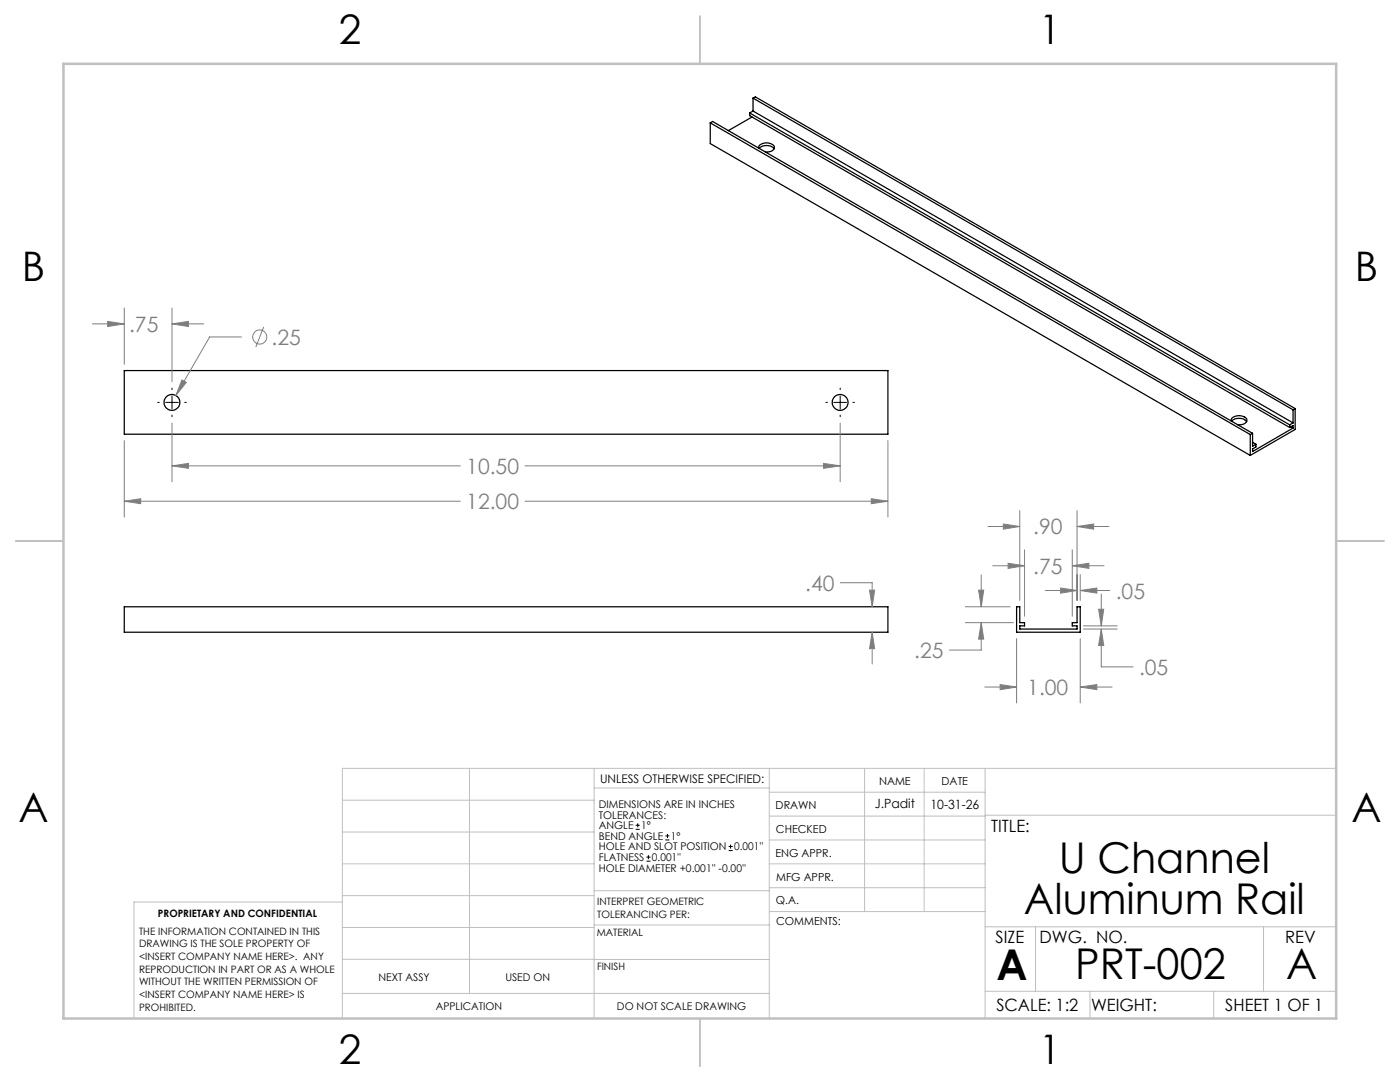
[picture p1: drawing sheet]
<svg xmlns="http://www.w3.org/2000/svg" width="279mm" height="216mm" viewBox="0 0 279 216" stroke-linecap="round" stroke-linejoin="round" font-family="sans-serif">
<g fill="none" stroke="#000" stroke-width=".25">
<path d="M150.3 19.6v2.6M150.3 19.6l107.8 62.2M150.3 19.6l.4-.3 107.8 62.2M141.7 24.5v4.1l107.8 62.3M141.7 24.5l107.8 62.2M141.7 24.5l.5-.3 107.8 62.3M149.6 22.5l107.8 62.3M149.6 22.5v.6l107.8 62.2M150.1 23.4l-4.8 2.7M150.3 22.2l107.8 62.2M150.3 22.2l-.7 .3M151.4 29.6a1.45 1.45 0 0 1 2-1.1l.4 .1a.79 .79 0 0 1 .8 .8 .79 .79 0 0 1-.8 .8l-1 .1"/>
<path d="M151.5 29.6a2.13 2.13 0 0 1 3 .1M24.8 73.9h152.4v12.7h-152.4zM245.7 84a1.01 1.01 0 0 1 1.2-1l1.2 .1a.79 .79 0 0 1 .7 .8 .79 .79 0 0 1-.7 .8l-1 .1M245.8 84a2.13 2.13 0 0 1 3 .1M249.5 86.7v4.2M250 86.5l-.5 .2M250 86.5v2.5l.6-.3M250 88.3l.6 .4M257.4 85.3l.7-.4v.5M257.4 84.8v.5M257.6 85.2l.5 .2M258.1 85.4l-8.1 4.7v-.5l.6-.4v-.5"/>
<path d="M258.1 84.4l-.7 .4M258.1 81.8v2.6M258.5 81.5l-.4 .3M258.5 81.5v4.2l-9 5.2M24.8 121.1h152.4v5.1h-152.4zM202.9 121.1h.6v3.1h1v.7h-1v.6h11.4v-.6h-.9v-.7h.9v-3.1h.7v5.1h-12.7z"/>
<circle cx="34.3" cy="80.3" r="1.59"/>
<circle cx="167.7" cy="80.3" r="1.58"/>
</g>
<g fill="none" stroke="#808080" stroke-width=".2">
<path d="M18.5 64.6h6.3M21.5 64.1l3.3 .5-3.3 .6zM24.8 61.5v11.2M34.3 64.6l3.3-.5v1.1zM34.3 61.5v14.7M34.3 64.6h6.4M36.3 75.8l.9 .5-2.1 2.6zM48.2 67.2h-6.4l-6.7 11.7M52.6 65.2l-1.6 4.1M24.8 87.9v15.3M34.3 93l3.3-.5v1zM34.3 84.4v11.7"/>
<path d="M34.3 93h57.6M104.8 93h62.9M164.4 92.5l3.3 .5-3.3 .5zM167.7 84.4v11.7M173.9 99.5l3.3 .5-3.3 .5zM177.2 87.9v15.3M24.8 100l3.3-.5v1zM24.8 100h67.1M104.8 100h72.4M167.7 116.3h6.4v4.8M173.5 117.8h1.1l-.5 3.3zM195.3 117.8h1l-.5 3.3z"/>
<path d="M195.8 114.7v6.4M197.2 105.1h6.3M198.1 112.9h6.4M200.2 104.6l3.3 .5-3.3 .5zM201.2 112.4l3.3 .5-3.3 .5zM203.5 101.9v17.9M204.5 109.7v13.3M208.6 117.8h6.3M211.7 117.3l3.2 .5-3.2 .6zM214 112.9l3.3-.5v1zM214 109.7v13.3M214 112.9h6.3"/>
<path d="M214.9 105.1l3.4-.5v1zM214.9 101.9v17.9M214.9 105.1h6.4M215.6 117.8l3.3-.5v1.1zM215.6 114.7v5.1M215.6 117.8h5.9M219.8 118.5v6.4M174.1 126.2l.5 3.2h-1.1zM174.1 126.2v6.3M192.7 124.2h9.5M192.7 121.1h8.9M195.8 124.2l.5 3.3h-1z"/>
<path d="M195.8 124.2v5.5h-6.3M196.5 137.1h6.4M199.6 136.6l3.3 .5-3.3 .5zM202.9 127.4v12.9M215.6 137.1l3.3-.5v1zM215.6 127.4v12.9M215.6 137.1h6.3M216.2 124.9h6.8M216.2 125.5h6.8M219.3 121.6h1l-.5 3.3zM219.8 125.5l.5 3.3h-1zM219.8 125.5v7.6h6.3"/>
<circle cx="51.8" cy="67.2" r="1.4"/>
</g>
<g fill="none" stroke="#000" stroke-width=".2">
<path d="M34.3 77.4v.4M34.3 79v2.6M167.7 77.4v.4M167.7 79v2.6M31.5 80.3h.3M33.1 80.3h2.5M34.3 82.8v.3M36.9 80.3h.3M164.8 80.3h.3M166.4 80.3h2.5M167.7 82.8v.3M170.2 80.3h.3"/>
<path d="M126.9 165.5h.8M126.9 164.7h.8M127.3 164.3v.8M129 171.8h.8M129 171h.8M129.4 170.6v.8M132.8 167.6h.8M132.8 166.8h.8M133.2 166.4v.8M145.4 169.7h.8M145.4 168.9h.8M145.8 168.5v.8"/>
</g>
<g fill="none" stroke="#c0c0c0" stroke-width=".2">
<path d="M68.3 159.7h50.3M93.7 153.3v44.9M118.6 153.3v49.9M118.6 157.2h34.9M153.5 153.3v49.9M153.5 158.1h43.1M172.5 153.3v28.6M184.4 153.3v28.6M196.6 153.3v49.9M266.7 153.3h-198.4v49.9M68.3 178.7h50.3M68.3 172.4h50.3"/>
<path d="M68.3 166h50.3M68.3 180h-41.6v23.2M118.6 177.7h35M153.5 167.6h43.1M153.5 162.8h43.1M153.5 172.4h43.1M153.5 177.1h43.1M196.6 162.7h70.1M68.3 198.2h85.2M68.3 191.4l85.2 .1M68.3 185.1h50.3M118.6 184.6h35"/>
<path d="M153.6 181.9h43M196.6 197.8h70.1M196.6 184.9h70.1M206.7 184.9v12.9M217.5 197.8v5.4M242.2 197.8v5.4M252.2 184.9v12.9"/>
</g>
<path d="M139.7 3.2v9.5M3.1 107.9h9.6M266.7 107.9h9.5M139.7 203.2v9.6" fill="none" stroke="#c0c0c0" stroke-width=".25"/>
<path d="M12.7 12.7h254v190.5h-254z" fill="none" stroke="#c0c0c0" stroke-width=".5"/>
<path d="M173.5 117.8h1.1l-.5 3.3zM174.1 126.2l.5 3.2h-1.1zM24.8 100l3.3-.5v1zM173.9 99.5l3.3 .5-3.3 .5zM34.3 93l3.3-.5v1zM164.4 92.5l3.3 .5-3.3 .5zM36.3 75.8l-1.2 3.1 2.1-2.6zM21.5 64.1l3.3 .5-3.3 .6zM34.3 64.6l3.3-.5v1.1zM199.6 136.6l3.3 .5-3.3 .5zM215.6 137.1l3.3-.5v1zM219.3 121.6h1l-.5 3.3zM219.8 125.5l.5 3.3h-1zM200.2 104.6l3.3 .5-3.3 .5zM214.9 105.1l3.4-.5v1zM201.2 112.4l3.3 .5-3.3 .5zM214 112.9l3.3-.5v1zM195.8 124.2l.5 3.3h-1zM195.3 117.8h1l-.5 3.3zM211.7 117.3l3.2 .5-3.2 .6zM215.6 117.8l3.3-.5v1.1z" fill="#808080"/>
<g font-size="8.5">
<text x="211.3" y="174.2">U Channel</text>
<text x="204.3" y="182.3">Aluminum Rail</text>
<text x="198.9" y="195.5">A</text>
<text x="214.6" y="195.4">PRT-002</text>
<text x="256.7" y="195.4">A</text>
</g>
<g font-size="8.1">
<text x="67.6" y="8.9">2</text>
<text x="207.3" y="8.9">1</text>
<text x="4.4" y="56.2">B</text>
<text x="270.4" y="56.2">B</text>
<text x="3.7" y="164.1">A</text>
<text x="269.7" y="164.1">A</text>
<text x="67.6" y="212.4">2</text>
<text x="207.3" y="212.4">1</text>
</g>
<g font-size="4.2" fill="#808080">
<text x="25.8" y="66.2">.75</text>
<text x="54.2" y="68.8">.25</text>
<text x="93.1" y="94.5">10.50</text>
<text x="93.1" y="101.6">12.00</text>
<text x="206.2" y="106.6">.90</text>
<text x="160.7" y="117.8">.40</text>
<text x="206.2" y="114.5">.75</text>
<text x="222.7" y="119.4">.05</text>
<text x="182.4" y="131.3">.25</text>
<text x="227.3" y="134.7">.05</text>
<text x="205" y="138.7">1.00</text>
</g>
<g font-size="3.4">
<text x="197.8" y="166">TITLE:</text>
<text x="198.7" y="188.1">SIZE</text>
<text x="207.5" y="188.1">DWG. NO.</text>
<text x="256.5" y="188.2">REV</text>
<text x="198.8" y="201.7">SCALE: 1:2</text>
<text x="217.7" y="201.8">WEIGHT:</text>
<text x="244.5" y="201.7">SHEET 1 OF 1</text>
</g>
<g font-size="2.5">
<text x="174.6" y="161.3">J.Padit</text>
<text x="185.7" y="161.4">10-31-26</text>
</g>
<text font-size="2.4" x="119.8" y="156.2">UNLESS OTHERWISE SPECIFIED:</text>
<g font-size="2.2">
<text x="154.8" y="161.4">DRAWN</text>
<text x="175.4" y="156.6">NAME</text>
<text x="187.9" y="156.7">DATE</text>
<text x="154.9" y="166.3">CHECKED</text>
<text x="154.8" y="170.9">ENG APPR.</text>
<text x="154.9" y="175.7">MFG APPR.</text>
<text x="154.9" y="180.4">Q.A.</text>
<text x="154.9" y="184.6">COMMENTS:</text>
</g>
<g font-size="2.1">
<text x="119.5" y="161.2">DIMENSIONS ARE IN INCHES</text>
<text x="119.5" y="163.4">TOLERANCES:</text>
<text x="119.5" y="165.5">ANGLE</text>
<text x="119.5" y="167.6">BEND ANGLE</text>
<text x="128" y="165.5">1°</text>
<text x="133.9" y="167.6">1°</text>
<text x="119.5" y="169.7">HOLE AND SLOT POSITION</text>
<text x="119.5" y="171.8">FLATNESS</text>
<text x="119.5" y="173.9">HOLE DIAMETER +0.001'' -0.00''</text>
<text x="130.1" y="171.8">0.001''</text>
<text x="146.5" y="169.7">0.001''</text>
<text x="75.5" y="195.7">NEXT ASSY</text>
<text x="100.9" y="195.7">USED ON</text>
<text x="86.9" y="201.5">APPLICATION</text>
<text x="123.1" y="201.6">DO NOT SCALE DRAWING</text>
</g>
<g font-size="2">
<text x="31.5" y="182.9">PROPRIETARY AND CONFIDENTIAL</text>
<text x="119.2" y="180.6">INTERPRET GEOMETRIC</text>
<text x="119.2" y="183.1">TOLERANCING PER:</text>
<text x="27.8" y="186.5">THE INFORMATION CONTAINED IN THIS</text>
<text x="27.8" y="189">DRAWING IS THE SOLE PROPERTY OF</text>
<text x="27.8" y="191.6">&lt;INSERT COMPANY NAME HERE&gt;. ANY</text>
<text x="119.1" y="186.7">MATERIAL</text>
<text x="27.8" y="194.1">REPRODUCTION IN PART OR AS A WHOLE</text>
<text x="27.8" y="196.6">WITHOUT THE WRITTEN PERMISSION OF</text>
<text x="119.1" y="193.5">FINISH</text>
<text x="27.8" y="199.1">&lt;INSERT COMPANY NAME HERE&gt; IS</text>
<text x="27.8" y="201.7">PROHIBITED.</text>
</g>
</svg>
